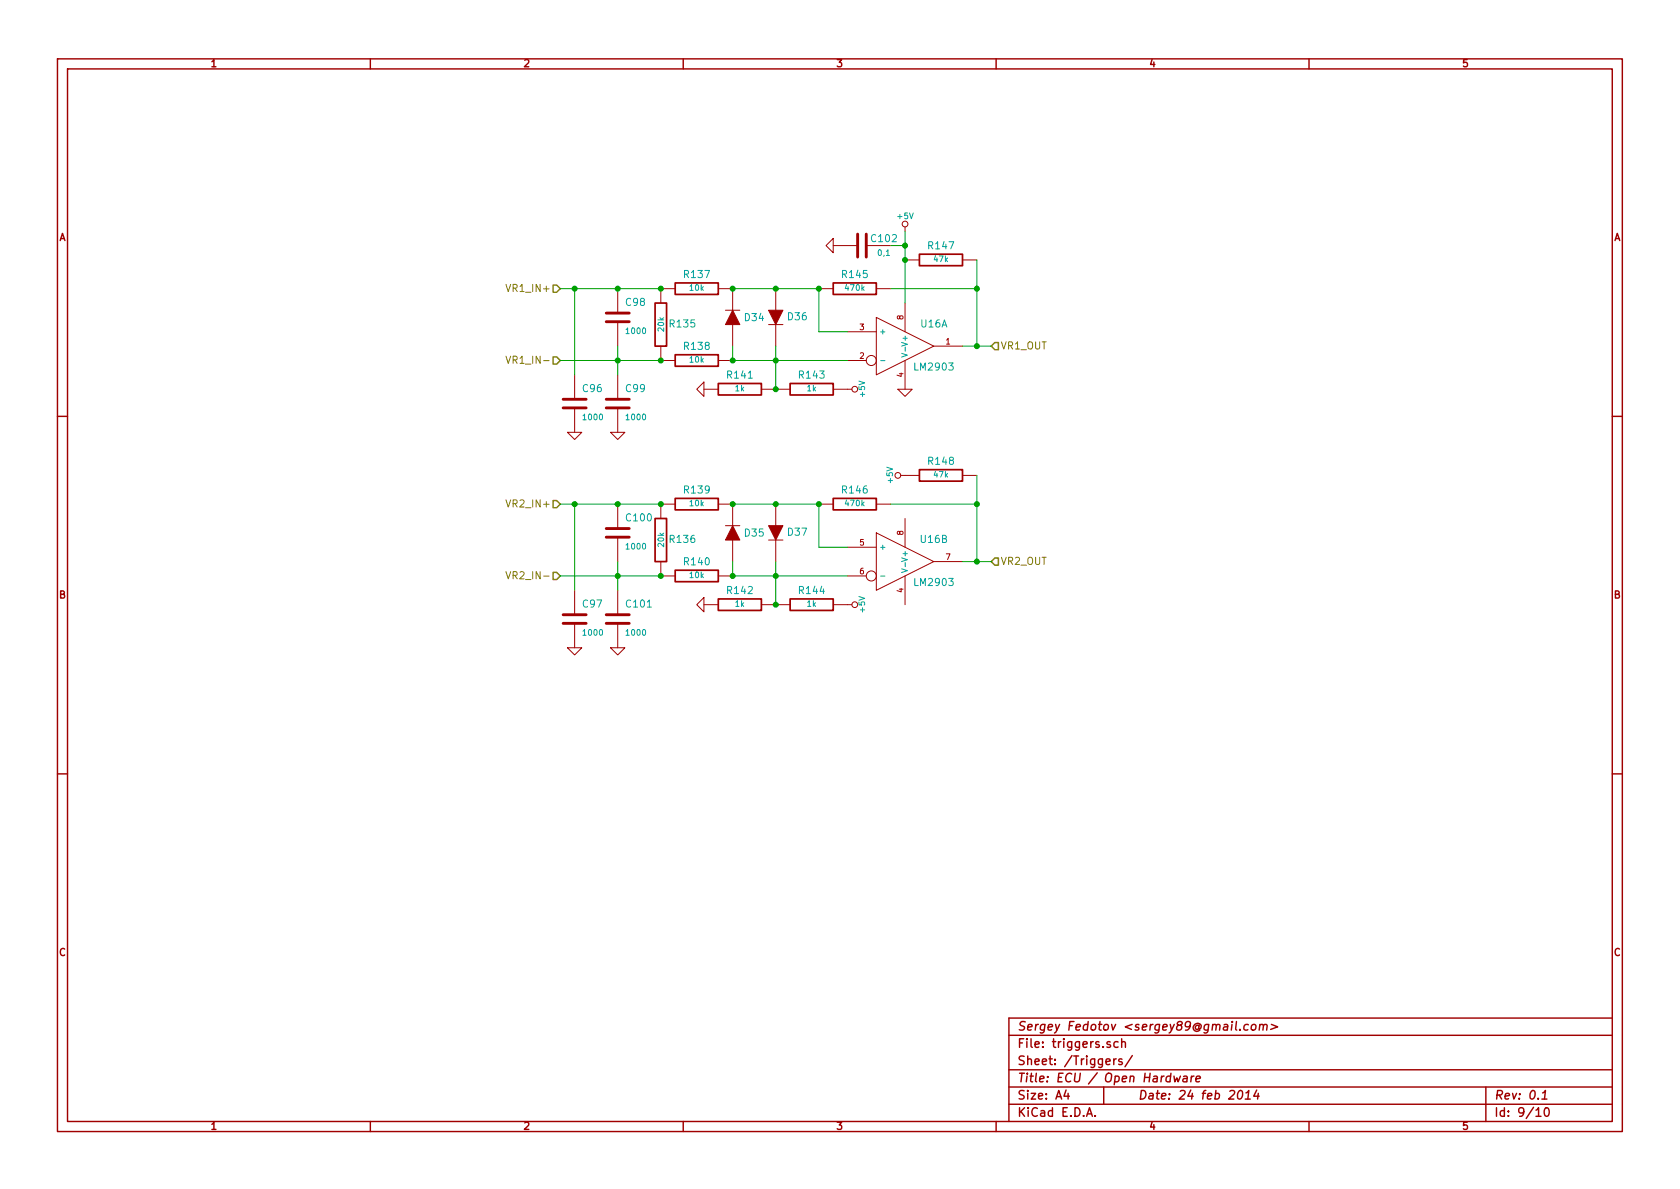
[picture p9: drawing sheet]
EESchema Schematic File Version 2
LIBS:openecu
LIBS:openecu-cache
EELAYER 27 0
EELAYER END
$Descr A4 11693 8268
encoding utf-8
Sheet 9 10
Title "ECU / Open Hardware"
Date "24 feb 2014"
Rev "0.1"
Comp "Sergey Fedotov <sergey89@gmail.com>"
Comment1 ""
Comment2 ""
Comment3 ""
Comment4 ""
$EndDescr
Text HLabel 3900 2000 0    50   Input ~ 0
VR1_IN+
Text HLabel 3900 2500 0    50   Input ~ 0
VR1_IN-
$Comp
L C C98
U 1 1
P 4300 2200
F 0 "C98" H 4350 2300 50  0000 L CNN
F 1 "1000" H 4350 2100 40  0000 L CNN
F 2 "~" H 4338 2050 30  0000 C CNN
F 3 "~" H 4300 2200 60  0000 C CNN
	1    4300 2200
	1    0    0    -1  
$EndComp
$Comp
L R R135
U 1 1
P 4600 2250
F 0 "R135" H 4750 2250 50  0000 C CNN
F 1 "20k" V 4607 2251 40  0000 C CNN
F 2 "~" V 4530 2250 30  0000 C CNN
F 3 "~" H 4600 2250 30  0000 C CNN
	1    4600 2250
	1    0    0    -1  
$EndComp
$Comp
L R R137
U 1 1
P 4850 2000
F 0 "R137" V 4950 2000 50  0000 C CNN
F 1 "10k" V 4857 2001 40  0000 C CNN
F 2 "~" V 4780 2000 30  0000 C CNN
F 3 "~" H 4850 2000 30  0000 C CNN
	1    4850 2000
	0    -1   -1   0   
$EndComp
$Comp
L R R138
U 1 1
P 4850 2500
F 0 "R138" V 4950 2500 50  0000 C CNN
F 1 "10k" V 4857 2501 40  0000 C CNN
F 2 "~" V 4780 2500 30  0000 C CNN
F 3 "~" H 4850 2500 30  0000 C CNN
	1    4850 2500
	0    -1   -1   0   
$EndComp
$Comp
L C C99
U 1 1
P 4300 2800
F 0 "C99" H 4350 2900 50  0000 L CNN
F 1 "1000" H 4350 2700 40  0000 L CNN
F 2 "~" H 4338 2650 30  0000 C CNN
F 3 "~" H 4300 2800 60  0000 C CNN
	1    4300 2800
	1    0    0    -1  
$EndComp
$Comp
L C C96
U 1 1
P 4000 2800
F 0 "C96" H 4050 2900 50  0000 L CNN
F 1 "1000" H 4050 2700 40  0000 L CNN
F 2 "~" H 4038 2650 30  0000 C CNN
F 3 "~" H 4000 2800 60  0000 C CNN
	1    4000 2800
	1    0    0    -1  
$EndComp
$Comp
L GND #PWR175
U 1 1
P 4000 3000
F 0 "#PWR175" H 4000 3000 30  0001 C CNN
F 1 "GND" H 4000 2930 30  0001 C CNN
F 2 "~" H 4000 3000 60  0000 C CNN
F 3 "~" H 4000 3000 60  0000 C CNN
	1    4000 3000
	1    0    0    -1  
$EndComp
$Comp
L GND #PWR177
U 1 1
P 4300 3000
F 0 "#PWR177" H 4300 3000 30  0001 C CNN
F 1 "GND" H 4300 2930 30  0001 C CNN
F 2 "~" H 4300 3000 60  0000 C CNN
F 3 "~" H 4300 3000 60  0000 C CNN
	1    4300 3000
	1    0    0    -1  
$EndComp
$Comp
L 10MQ040N D34
U 1 1
P 5100 2200
F 0 "D34" V 5100 2350 50  0000 C CNN
F 1 "10MQ040N" H 5100 2100 40  0001 C CNN
F 2 "~" H 5100 2200 60  0000 C CNN
F 3 "~" H 5100 2200 60  0000 C CNN
	1    5100 2200
	0    1    -1   0   
$EndComp
$Comp
L 10MQ040N D36
U 1 1
P 5400 2200
F 0 "D36" V 5400 2350 50  0000 C CNN
F 1 "10MQ040N" H 5400 2100 40  0001 C CNN
F 2 "~" H 5400 2200 60  0000 C CNN
F 3 "~" H 5400 2200 60  0000 C CNN
	1    5400 2200
	0    1    1    0   
$EndComp
$Comp
L R R141
U 1 1
P 5150 2700
F 0 "R141" V 5250 2700 50  0000 C CNN
F 1 "1k" V 5157 2701 40  0000 C CNN
F 2 "~" V 5080 2700 30  0000 C CNN
F 3 "~" H 5150 2700 30  0000 C CNN
	1    5150 2700
	0    -1   -1   0   
$EndComp
$Comp
L R R143
U 1 1
P 5650 2700
F 0 "R143" V 5750 2700 50  0000 C CNN
F 1 "1k" V 5657 2701 40  0000 C CNN
F 2 "~" V 5580 2700 30  0000 C CNN
F 3 "~" H 5650 2700 30  0000 C CNN
	1    5650 2700
	0    -1   -1   0   
$EndComp
$Comp
L GND #PWR179
U 1 1
P 4900 2700
F 0 "#PWR179" H 4900 2700 30  0001 C CNN
F 1 "GND" H 4900 2630 30  0001 C CNN
F 2 "~" H 4900 2700 60  0000 C CNN
F 3 "~" H 4900 2700 60  0000 C CNN
	1    4900 2700
	0    1    1    0   
$EndComp
$Comp
L +5V #PWR182
U 1 1
P 5900 2700
F 0 "#PWR182" H 5900 2790 20  0001 C CNN
F 1 "+5V" H 5900 2800 40  0000 C CNN
F 2 "~" H 5900 2700 60  0000 C CNN
F 3 "~" H 5900 2700 60  0000 C CNN
	1    5900 2700
	0    1    1    0   
$EndComp
$Comp
L LM2903 U16
U 1 1
P 6300 2400
F 0 "U16" H 6500 2550 50  0000 C CNN
F 1 "LM2903" H 6500 2250 50  0000 C CNN
F 2 "~" H 6300 2400 60  0000 C CNN
F 3 "~" H 6300 2400 60  0000 C CNN
	1    6300 2400
	1    0    0    -1  
$EndComp
$Comp
L R R145
U 1 1
P 5950 2000
F 0 "R145" V 6050 2000 50  0000 C CNN
F 1 "470k" V 5957 2001 40  0000 C CNN
F 2 "~" V 5880 2000 30  0000 C CNN
F 3 "~" H 5950 2000 30  0000 C CNN
	1    5950 2000
	0    -1   -1   0   
$EndComp
$Comp
L C C102
U 1 1
P 6000 1700
F 0 "C102" V 6050 1450 50  0000 L CNN
F 1 "0,1" V 5950 1500 40  0000 L CNN
F 2 "~" H 6038 1550 30  0000 C CNN
F 3 "~" H 6000 1700 60  0000 C CNN
	1    6000 1700
	0    -1   -1   0   
$EndComp
$Comp
L GND #PWR181
U 1 1
P 5800 1700
F 0 "#PWR181" H 5800 1700 30  0001 C CNN
F 1 "GND" H 5800 1630 30  0001 C CNN
F 2 "~" H 5800 1700 60  0000 C CNN
F 3 "~" H 5800 1700 60  0000 C CNN
	1    5800 1700
	0    1    1    0   
$EndComp
$Comp
L +5V #PWR184
U 1 1
P 6300 1600
F 0 "#PWR184" H 6300 1690 20  0001 C CNN
F 1 "+5V" H 6300 1700 40  0000 C CNN
F 2 "~" H 6300 1600 60  0000 C CNN
F 3 "~" H 6300 1600 60  0000 C CNN
	1    6300 1600
	1    0    0    -1  
$EndComp
$Comp
L R R147
U 1 1
P 6550 1800
F 0 "R147" V 6650 1800 50  0000 C CNN
F 1 "47k" V 6557 1801 40  0000 C CNN
F 2 "~" V 6480 1800 30  0000 C CNN
F 3 "~" H 6550 1800 30  0000 C CNN
	1    6550 1800
	0    -1   -1   0   
$EndComp
$Comp
L GND #PWR185
U 1 1
P 6300 2700
F 0 "#PWR185" H 6300 2700 30  0001 C CNN
F 1 "GND" H 6300 2630 30  0001 C CNN
F 2 "~" H 6300 2700 60  0000 C CNN
F 3 "~" H 6300 2700 60  0000 C CNN
	1    6300 2700
	1    0    0    -1  
$EndComp
Text HLabel 6900 2400 2    50   Input ~ 0
VR1_OUT
Text HLabel 3900 3500 0    50   Input ~ 0
VR2_IN+
Text HLabel 3900 4000 0    50   Input ~ 0
VR2_IN-
$Comp
L C C100
U 1 1
P 4300 3700
F 0 "C100" H 4350 3800 50  0000 L CNN
F 1 "1000" H 4350 3600 40  0000 L CNN
F 2 "~" H 4338 3550 30  0000 C CNN
F 3 "~" H 4300 3700 60  0000 C CNN
	1    4300 3700
	1    0    0    -1  
$EndComp
$Comp
L R R136
U 1 1
P 4600 3750
F 0 "R136" H 4750 3750 50  0000 C CNN
F 1 "20k" V 4607 3751 40  0000 C CNN
F 2 "~" V 4530 3750 30  0000 C CNN
F 3 "~" H 4600 3750 30  0000 C CNN
	1    4600 3750
	1    0    0    -1  
$EndComp
$Comp
L R R139
U 1 1
P 4850 3500
F 0 "R139" V 4950 3500 50  0000 C CNN
F 1 "10k" V 4857 3501 40  0000 C CNN
F 2 "~" V 4780 3500 30  0000 C CNN
F 3 "~" H 4850 3500 30  0000 C CNN
	1    4850 3500
	0    -1   -1   0   
$EndComp
$Comp
L R R140
U 1 1
P 4850 4000
F 0 "R140" V 4950 4000 50  0000 C CNN
F 1 "10k" V 4857 4001 40  0000 C CNN
F 2 "~" V 4780 4000 30  0000 C CNN
F 3 "~" H 4850 4000 30  0000 C CNN
	1    4850 4000
	0    -1   -1   0   
$EndComp
$Comp
L C C101
U 1 1
P 4300 4300
F 0 "C101" H 4350 4400 50  0000 L CNN
F 1 "1000" H 4350 4200 40  0000 L CNN
F 2 "~" H 4338 4150 30  0000 C CNN
F 3 "~" H 4300 4300 60  0000 C CNN
	1    4300 4300
	1    0    0    -1  
$EndComp
$Comp
L C C97
U 1 1
P 4000 4300
F 0 "C97" H 4050 4400 50  0000 L CNN
F 1 "1000" H 4050 4200 40  0000 L CNN
F 2 "~" H 4038 4150 30  0000 C CNN
F 3 "~" H 4000 4300 60  0000 C CNN
	1    4000 4300
	1    0    0    -1  
$EndComp
$Comp
L GND #PWR176
U 1 1
P 4000 4500
F 0 "#PWR176" H 4000 4500 30  0001 C CNN
F 1 "GND" H 4000 4430 30  0001 C CNN
F 2 "~" H 4000 4500 60  0000 C CNN
F 3 "~" H 4000 4500 60  0000 C CNN
	1    4000 4500
	1    0    0    -1  
$EndComp
$Comp
L GND #PWR178
U 1 1
P 4300 4500
F 0 "#PWR178" H 4300 4500 30  0001 C CNN
F 1 "GND" H 4300 4430 30  0001 C CNN
F 2 "~" H 4300 4500 60  0000 C CNN
F 3 "~" H 4300 4500 60  0000 C CNN
	1    4300 4500
	1    0    0    -1  
$EndComp
$Comp
L 10MQ040N D35
U 1 1
P 5100 3700
F 0 "D35" V 5100 3850 50  0000 C CNN
F 1 "10MQ040N" H 5100 3600 40  0001 C CNN
F 2 "~" H 5100 3700 60  0000 C CNN
F 3 "~" H 5100 3700 60  0000 C CNN
	1    5100 3700
	0    1    -1   0   
$EndComp
$Comp
L 10MQ040N D37
U 1 1
P 5400 3700
F 0 "D37" V 5400 3850 50  0000 C CNN
F 1 "10MQ040N" H 5400 3600 40  0001 C CNN
F 2 "~" H 5400 3700 60  0000 C CNN
F 3 "~" H 5400 3700 60  0000 C CNN
	1    5400 3700
	0    1    1    0   
$EndComp
$Comp
L R R142
U 1 1
P 5150 4200
F 0 "R142" V 5250 4200 50  0000 C CNN
F 1 "1k" V 5157 4201 40  0000 C CNN
F 2 "~" V 5080 4200 30  0000 C CNN
F 3 "~" H 5150 4200 30  0000 C CNN
	1    5150 4200
	0    -1   -1   0   
$EndComp
$Comp
L R R144
U 1 1
P 5650 4200
F 0 "R144" V 5750 4200 50  0000 C CNN
F 1 "1k" V 5657 4201 40  0000 C CNN
F 2 "~" V 5580 4200 30  0000 C CNN
F 3 "~" H 5650 4200 30  0000 C CNN
	1    5650 4200
	0    -1   -1   0   
$EndComp
$Comp
L GND #PWR180
U 1 1
P 4900 4200
F 0 "#PWR180" H 4900 4200 30  0001 C CNN
F 1 "GND" H 4900 4130 30  0001 C CNN
F 2 "~" H 4900 4200 60  0000 C CNN
F 3 "~" H 4900 4200 60  0000 C CNN
	1    4900 4200
	0    1    1    0   
$EndComp
$Comp
L +5V #PWR183
U 1 1
P 5900 4200
F 0 "#PWR183" H 5900 4290 20  0001 C CNN
F 1 "+5V" H 5900 4300 40  0000 C CNN
F 2 "~" H 5900 4200 60  0000 C CNN
F 3 "~" H 5900 4200 60  0000 C CNN
	1    5900 4200
	0    1    1    0   
$EndComp
$Comp
L LM2903 U16
U 2 1
P 6300 3900
F 0 "U16" H 6500 4050 50  0000 C CNN
F 1 "LM2903" H 6500 3750 50  0000 C CNN
F 2 "~" H 6300 3900 60  0000 C CNN
F 3 "~" H 6300 3900 60  0000 C CNN
	2    6300 3900
	1    0    0    -1  
$EndComp
$Comp
L R R146
U 1 1
P 5950 3500
F 0 "R146" V 6050 3500 50  0000 C CNN
F 1 "470k" V 5957 3501 40  0000 C CNN
F 2 "~" V 5880 3500 30  0000 C CNN
F 3 "~" H 5950 3500 30  0000 C CNN
	1    5950 3500
	0    -1   -1   0   
$EndComp
$Comp
L +5V #PWR186
U 1 1
P 6300 3300
F 0 "#PWR186" H 6300 3390 20  0001 C CNN
F 1 "+5V" H 6300 3400 40  0000 C CNN
F 2 "~" H 6300 3300 60  0000 C CNN
F 3 "~" H 6300 3300 60  0000 C CNN
	1    6300 3300
	0    -1   -1   0   
$EndComp
$Comp
L R R148
U 1 1
P 6550 3300
F 0 "R148" V 6650 3300 50  0000 C CNN
F 1 "47k" V 6557 3301 40  0000 C CNN
F 2 "~" V 6480 3300 30  0000 C CNN
F 3 "~" H 6550 3300 30  0000 C CNN
	1    6550 3300
	0    -1   -1   0   
$EndComp
Text HLabel 6900 3900 2    50   Input ~ 0
VR2_OUT
Wire Wire Line
	3900 2000 4600 2000
Connection ~ 4300 2000
Connection ~ 4600 2000
Wire Wire Line
	3900 2500 4600 2500
Connection ~ 4600 2500
Wire Wire Line
	4300 2400 4300 2600
Connection ~ 4300 2500
Wire Wire Line
	4000 2600 4000 2000
Connection ~ 4000 2000
Wire Wire Line
	5100 2000 5700 2000
Connection ~ 5100 2000
Wire Wire Line
	5100 2500 5900 2500
Wire Wire Line
	5400 2400 5400 2700
Wire Wire Line
	5100 2400 5100 2500
Connection ~ 5100 2500
Wire Wire Line
	5900 2300 5700 2300
Wire Wire Line
	5700 2300 5700 2000
Wire Wire Line
	6200 2000 6800 2000
Wire Wire Line
	6800 1800 6800 2400
Wire Wire Line
	6700 2400 6900 2400
Connection ~ 5400 2500
Connection ~ 5400 2000
Connection ~ 5700 2000
Connection ~ 5400 2700
Wire Wire Line
	6200 1700 6300 1700
Wire Wire Line
	6300 1600 6300 2100
Connection ~ 6300 1700
Connection ~ 6800 2000
Connection ~ 6300 1800
Connection ~ 6800 2400
Wire Wire Line
	3900 3500 4600 3500
Connection ~ 4300 3500
Connection ~ 4600 3500
Wire Wire Line
	3900 4000 4600 4000
Connection ~ 4600 4000
Wire Wire Line
	4300 3900 4300 4100
Connection ~ 4300 4000
Wire Wire Line
	4000 4100 4000 3500
Connection ~ 4000 3500
Wire Wire Line
	5100 3500 5700 3500
Connection ~ 5100 3500
Wire Wire Line
	5100 4000 5900 4000
Wire Wire Line
	5400 3900 5400 4200
Wire Wire Line
	5100 3900 5100 4000
Connection ~ 5100 4000
Wire Wire Line
	5900 3800 5700 3800
Wire Wire Line
	5700 3800 5700 3500
Wire Wire Line
	6200 3500 6800 3500
Wire Wire Line
	6700 3900 6900 3900
Connection ~ 5400 4000
Connection ~ 5400 3500
Connection ~ 5700 3500
Connection ~ 5400 4200
Connection ~ 6800 3500
Connection ~ 6800 3900
Wire Wire Line
	6800 3300 6800 3900
$EndSCHEMATC
